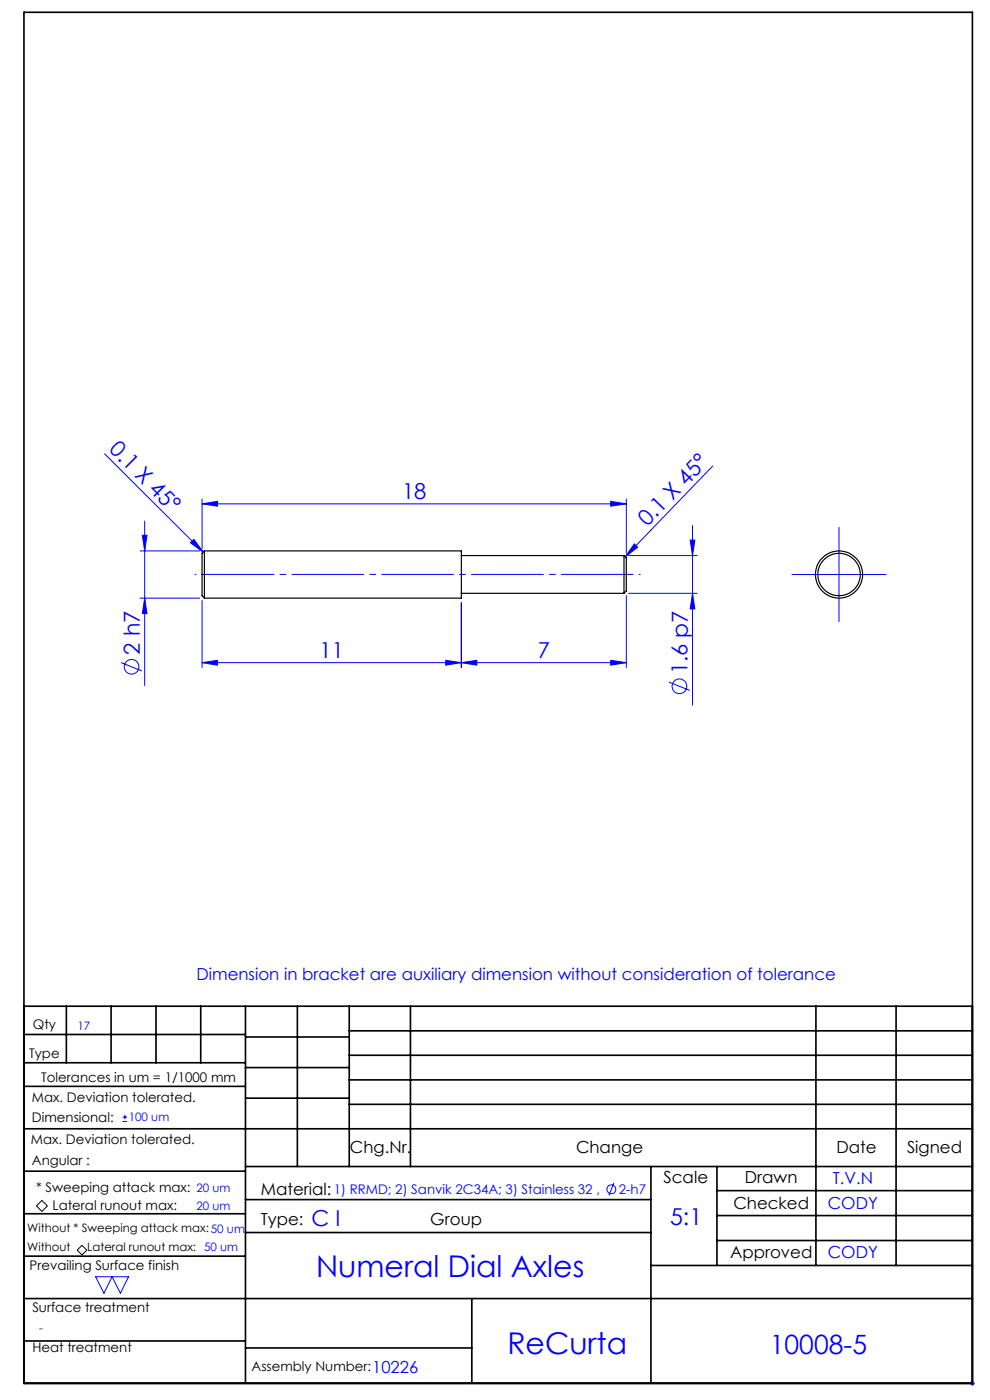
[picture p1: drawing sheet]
<svg xmlns="http://www.w3.org/2000/svg" width="210mm" height="297mm" viewBox="0 0 210 297" stroke-linecap="round" stroke-linejoin="round" font-family="sans-serif">
<g fill="none" stroke="#00f" stroke-width=".21">
<path d="M22.2 96.3l20.9 20.8M151.2 98.8l-18.6 19.3M29.7 116.9h12.7M30.2 113.6h1l-.5 3.3zM30.7 110.5v34.9M40.4 115.1l.7-.7 2 2.7zM42.9 106.9l3.2-.5v1zM42.9 105.9v10.5M42.9 106.9h90M129.5 106.4l3.4 .5-3.4 .5zM132.9 105.9v11.5M133.3 117.9h14.6"/>
<path d="M134.5 115.4l.8 .7-2.7 2zM146.4 114.6h1l-.5 3.3zM146.9 111.5v38.1M178 111.9v20M29.7 126.9h12.7M30.7 126.9l.5 3.3h-1zM42.9 127.4v14.2M97.9 127.9v13.7M132.9 126.4v15.2M133.3 125.9h14.6M146.9 125.9l.5 3.3h-1zM168 121.9h20"/>
<path d="M25.7 140.6l4.4 1.7M42.9 140.6l3.2-.5v1zM42.9 140.6h90M94.5 140.1l3.4 .5-3.4 .5zM97.9 140.6l3.2-.5v1zM129.5 140.1l3.4 .5-3.4 .5zM141.9 144.7l4.4 1.8M26 237.9h1M26 237h1M26.5 236.5v1M130.2 251l-1 2.6M20.3 270.9h7l-1.8 3.5-1.7-3.5-1.8 3.5z"/>
<path d="M205.8 293.5h1M205.9 293.1l.7 .7M206.3 293v1M206.6 293.1l-.7 .7"/>
<circle cx="27.9" cy="141.5" r="1.56"/>
<circle cx="144.1" cy="145.6" r="1.56"/>
<circle cx="129.7" cy="252.3" r=".95"/>
</g>
<path d="M7.7 255.8l1.2-1.1 1.2 1.1-1.2 1.2zM16.4 265.2l1-1 1 1-1 1z" fill="none" stroke="#000" stroke-width=".21"/>
<path d="M41.4 121.9h94.4" fill="none" stroke="#00f" stroke-width=".21" stroke-dasharray="15.2 1.3 1.3 1.3" stroke-dashoffset="-1.5"/>
<g fill="none" stroke="#000" stroke-width=".35">
<path d="M5.1 2.6h201.2v290.9h-201.2zM5.1 213.5h201.2M5.1 219.5h47M14.1 213.5v12M23.6 213.5v12M33.1 213.5v12M42.6 213.5v12M52.1 213.5v80M52.1 220h22M63.1 213.5v34M74.1 218.7h132.2M74.1 213.5v34"/>
<path d="M87.1 213.5v34M173.1 213.5v55M190.1 213.5v55M5.1 239.5h201.2M5.1 230.5h47M5.1 225.5h47M52.1 226.5h22M52.1 233h22M74.1 223.9h132.2M74.1 229.1h132.2M74.1 234.3h132.2M5.1 257.5h47"/>
<path d="M5.1 248.5h47M52.1 247.5h154.2M52.1 254.5h86M138.1 247.5v46M152.1 247.5v21M152.1 252.6h54.2M152.1 257.9h54.2M5.1 275.5h201.2M5.1 266.5h47M52.1 261.5h86M100.1 275.5v18M138.1 268.5h68.2"/>
<path d="M152.1 263.2h54.2M5.1 284.5h47M52.1 286h48"/>
</g>
<g fill="#00f">
<path d="M40.4 115.1l.7-.7 2 2.7z"/>
<path d="M134.5 115.4l.8 .7-2.7 2z"/>
<path d="M42.9 106.9l3.2-.5v1zM129.5 106.4l3.4 .5-3.4 .5zM42.9 140.6l3.2-.5v1zM94.5 140.1l3.4 .5-3.4 .5zM97.9 140.6l3.2-.5v1zM129.5 140.1l3.4 .5-3.4 .5z"/>
<path d="M30.2 113.6h1l-.5 3.3zM30.7 126.9l.5 3.3h-1zM146.4 114.6h1l-.5 3.3zM146.9 125.9l.5 3.3h-1z"/>
</g>
<g fill="none" stroke="#000" stroke-width=".25">
<path d="M43.4 116.9h54.5v10h-54.5M43.4 116.9v10M43.4 116.9l-.5 .5v9l.5 .5M97.9 117.9h34.5M132.4 117.9l.5 .5v7l-.5 .5M132.4 117.9v8M97.9 125.9h34.5"/>
<circle cx="178" cy="121.9" r="5"/>
<circle cx="178" cy="121.9" r="4.5"/>
</g>
<g font-size="6.3" fill="#00f">
<text x="67.1" y="270.8">Numeral Dial Axles</text>
<text x="107.6" y="287.3">ReCurta</text>
</g>
<text font-size="5.6" fill="#00f" x="163.3" y="287.2">10008-5</text>
<text font-size="4.9" fill="#00f" x="142.1" y="259.8">5:1</text>
<g font-size="4.7" fill="#00f">
<text x="22.9" y="95.5" transform="rotate(45 22.9 95.5)">0.1 X 45°</text>
<text x="85.3" y="105.8">18</text>
<text x="137.3" y="111.8" transform="rotate(-46 137.3 111.8)">0.1 X 45°</text>
<text x="29.6" y="138.9" transform="rotate(-90 29.6 138.9)">2 h7</text>
<text x="67.8" y="139.6">11</text>
<text x="114.1" y="139.6">7</text>
<text x="145.8" y="143" transform="rotate(-90 145.8 143)">1.6 p7</text>
<text x="66.1" y="260">C I</text>
</g>
<g font-size="3.5" fill="#00f">
<text x="41.7" y="208">Dimension in bracket are auxiliary dimension without consideration of tolerance</text>
<text x="176.6" y="251.1">T.V.N</text>
<text x="175.6" y="256.6">CODY</text>
<text x="175.6" y="267">CODY</text>
<text x="78.9" y="291.3">10226</text>
</g>
<g font-size="3.5">
<text x="74.2" y="244.7">Chg.Nr.</text>
<text x="122.2" y="244.7">Change</text>
<text x="177.4" y="244.7">Date</text>
<text x="192.4" y="244.7">Signed</text>
<text x="140.8" y="250.9">Scale</text>
<text x="158" y="250.9">Drawn</text>
<text x="55.3" y="253.5">Material:</text>
<text x="155.6" y="256.4">Checked</text>
<text x="55.3" y="259.8">Type:</text>
<text x="91.3" y="259.8">Group</text>
<text x="154.9" y="266.9">Approved</text>
</g>
<g font-size="2.8">
<text x="7" y="218.4">Qty</text>
<text x="6.2" y="224.5">Type</text>
<text x="6.8" y="233.7">Max. Deviation tolerated.</text>
<text x="8.8" y="229.4">Tolerances in um = 1/1000 mm</text>
<text x="6.8" y="238.1">Dimensional:</text>
<text x="6.6" y="242.8">Max. Deviation tolerated.</text>
<text x="6.8" y="247.1">Angular :</text>
<text x="7.6" y="252.9">* Sweeping attack max:</text>
<text x="11.2" y="256.7">Lateral runout max:</text>
<text x="6.3" y="269.5">Prevailing Surface finish</text>
<text x="6.9" y="278.3">Surface treatment</text>
<text x="6.9" y="286.7">Heat treatment</text>
<text x="53.4" y="290.9">Assembly Number:</text>
</g>
<g font-size="2.8" fill="#00f">
<text x="70.8" y="253.4">1) RRMD; 2) Sanvik 2C34A; 3) Stainless 32 ,</text>
<text x="131.3" y="253.4">2-h7</text>
</g>
<g font-size="2.5" fill="#00f">
<text x="16.4" y="218.4">17</text>
<text x="27.3" y="237.9">100 um</text>
<text x="41.7" y="256.6">20 um</text>
<text x="41.7" y="252.9">20 um</text>
<text x="8.3" y="282.6">-</text>
</g>
<g font-size="2.5">
<text x="5.8" y="261.4">Without * Sweeping attack max:50 um</text>
<text x="5.8" y="265.4">Without</text>
<text x="18.5" y="265.3">Lateral runout max: 50 um</text>
</g>
</svg>
